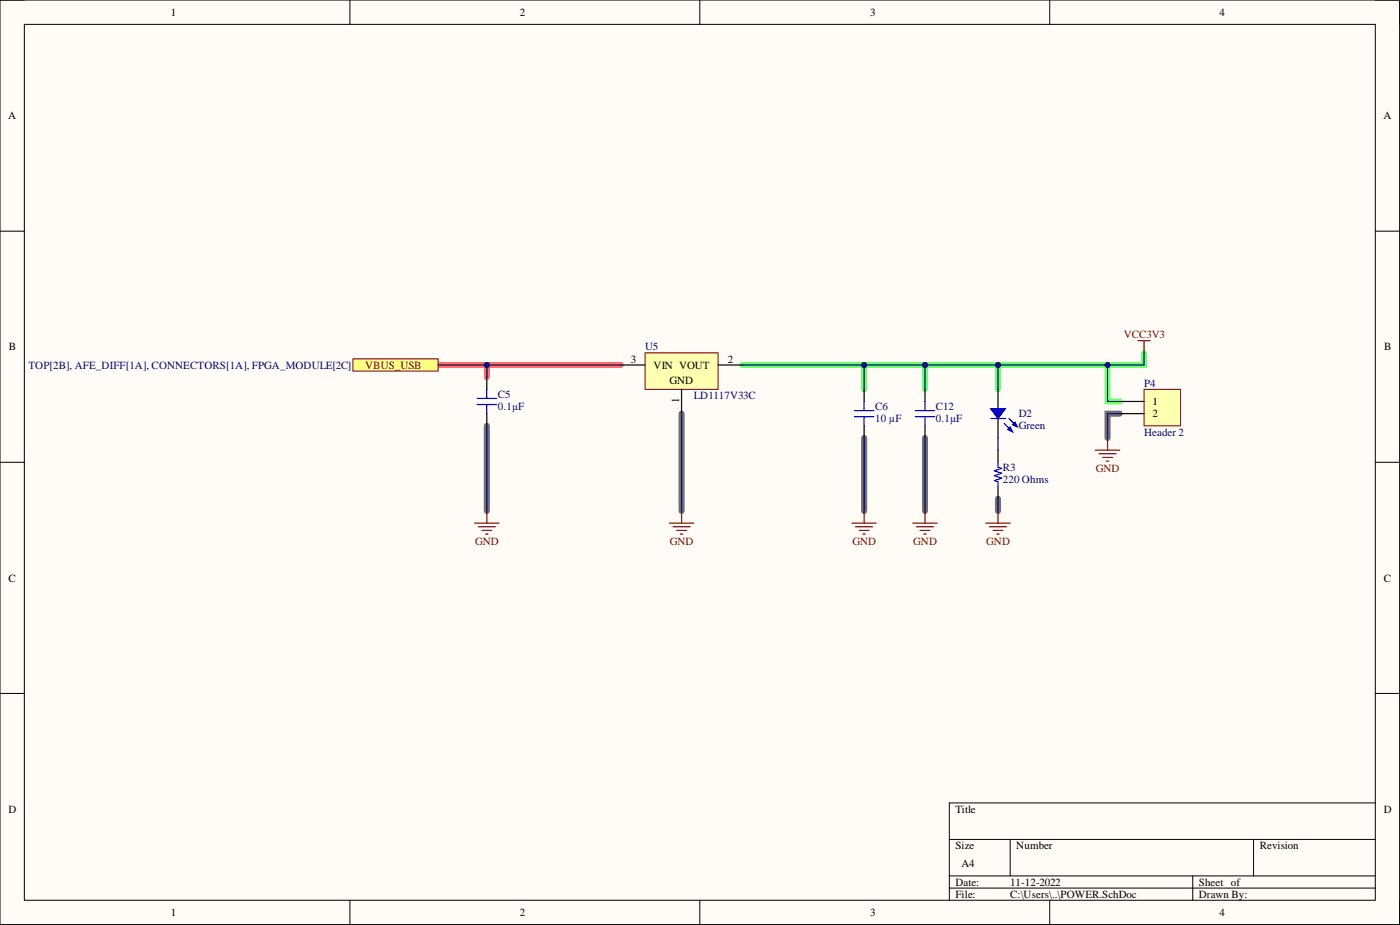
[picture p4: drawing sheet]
<svg xmlns="http://www.w3.org/2000/svg" width="292mm" height="193mm" viewBox="0 0 292 193" stroke-linecap="round" stroke-linejoin="round" font-family="sans-serif">
<path d="M0 0h292v192.9h-292z" fill-rule="evenodd" fill="#fffcf8"/>
<path d="M0 0h292v192.9h-292z" fill="none" stroke="#000" stroke-width=".21"/>
<path d="M5.1 5.1h281.8v182.7h-281.8z" fill-rule="evenodd" fill="#fffcf8"/>
<g fill="none" stroke="#000" stroke-width=".21">
<path d="M0 0h5.1M5.1 5.1h281.8v182.7h-281.8zM73 0v5.1M146 0v5.1M219 0v5.1M286.9 0h5.1v5.1M0 48.2h5.1M286.9 48.2h5.1M0 96.4h5.1M286.9 96.4h5.1M0 144.7h5.1M286.9 144.7h5.1"/>
<path d="M198.1 175.1h88.8M210.8 175.1v7.6M261.6 175.1v7.6M286.9 167.5h-88.8v20.3M73 187.8v5.1M146 187.8v5.1M198.1 182.7h88.8M198.1 185.3h88.8M219 187.8v5.1M248.9 182.7v5.1M292 187.8v5.1"/>
</g>
<path d="M91.4 76.1h38.1M101.6 76.1v2.6" fill="none" stroke="#ff6e6e" stroke-width="1.3"/>
<path d="M101.6 88.8v17.8M142.2 86.3v20.3M180.3 91.4v15.2M193 91.4v15.2M233.6 86.3h-2.5v5.1M208.2 104.1v2.5" fill="none" stroke="#707070" stroke-width="1.3"/>
<path d="M154.9 76.1h25.4M193 76.1v5.1M208.2 76.1v5.1M231.1 76.1v7.7h2.5M238.7 73.6v2.5h-58.4v5.1" fill="none" stroke="#6eff6e" stroke-width="1.3"/>
<path d="M208.2 81.2v4.1M208.2 87.3v4.1" fill="none" stroke="#000" stroke-width=".25"/>
<path d="M206.7 87.3h3" fill="none" stroke="#00f" stroke-width=".25"/>
<path d="M206.7 85.3h3l-1.5 2z" fill="#00f"/>
<path d="M206.7 85.3h3l-1.5 2zM210.5 87.3l1.3 1.3" fill="none" stroke="#00f" stroke-width=".25"/>
<path d="M211.3 88.6l.5-.5 .5 1z" fill="#00f"/>
<path d="M209.5 88.3l1.5 1.5M211.3 88.6l.5-.5 .5 1z" fill="none" stroke="#00f" stroke-width=".25"/>
<path d="M210.3 89.6l.5-.5 .5 1z" fill="#00f"/>
<path d="M210.3 89.6l.5-.5 .5 1z" fill="none" stroke="#00f" stroke-width=".25"/>
<path d="M73.6 74.9h17.8v2.5h-17.8z" fill-rule="evenodd" fill="#ffff80"/>
<path d="M73.6 74.9h17.8v2.5h-17.8z" fill="none" stroke="#800000" stroke-width=".21"/>
<g fill="none" stroke="#800000" stroke-width=".25">
<path d="M99 109.1h5.1M99.8 109.9h3.6M100.6 110.7h2M101.3 111.4h.5M101.6 106.6v2.5M177.8 109.1h5M178.5 109.9h3.6M179.3 110.7h2M180 111.4h.5M180.3 106.6v2.5M205.7 109.1h5.1M206.4 109.9h3.6"/>
<path d="M207.2 110.7h2M208 111.4h.5M208.2 106.6v2.5"/>
</g>
<path d="M101.6 78.7v2.5M101.6 86.3v2.5M180.3 81.2v2.6M180.3 88.8v2.6M208.2 93.9v2.5M208.2 101.5v2.6" fill="none" stroke="#000" stroke-width=".25"/>
<path d="M99.5 83.1h4.1M99.5 84.4h4.1M101.6 81.2v1.9M101.6 84.4v1.9M178.3 85.7h4M178.3 86.9h4M180.3 83.8v1.9M180.3 86.9v1.9M208.2 96.4v1.1l.8 .2-1.5 .5 1.5 .5-1.5 .5 1.5 .5-1.5 .6 .7 .2v1" fill="none" stroke="#00f" stroke-width=".25"/>
<path d="M238.7 81.2h7.6v7.6h-7.6z" fill-rule="evenodd" fill="#ffffb0"/>
<path d="M238.7 81.2h7.6v7.6h-7.6z" fill="none" stroke="#800000" stroke-width=".21"/>
<path d="M193 81.2v2.6M193 88.8v2.6M233.6 83.8h5.1M233.6 86.3h5.1" fill="none" stroke="#000" stroke-width=".25"/>
<path d="M237.4 71.1h2.6M238.7 71.1v2.5M228.5 93.9h5.1M229.3 94.7h3.6M230.1 95.4h2M230.8 96.2h.5M231.1 91.4v2.5M190.5 109.1h5M191.2 109.9h3.6M192 110.7h2M192.7 111.4h.5M193 106.6v2.5" fill="none" stroke="#800000" stroke-width=".25"/>
<path d="M191 85.7h4M191 86.9h4M193 83.8v1.9M193 86.9v1.9" fill="none" stroke="#00f" stroke-width=".25"/>
<path d="M134.6 73.6h15.2v7.6h-15.2z" fill-rule="evenodd" fill="#ffffb0"/>
<path d="M134.6 73.6h15.2v7.6h-15.2z" fill="none" stroke="#800000" stroke-width=".21"/>
<path d="M129.5 76.1h5.1M149.8 76.1h5.1M142.2 81.2v5.1" fill="none" stroke="#000" stroke-width=".25"/>
<path d="M139.7 109.1h5M140.4 109.9h3.6M141.2 110.7h2M141.9 111.4h.6M142.2 106.6v2.5" fill="none" stroke="#800000" stroke-width=".25"/>
<path d="M101.6 76.1v2.6" fill="none" stroke="#000080" stroke-width=".25"/>
<circle cx="101.6" cy="76.1" r=".51" fill="#000080"/>
<circle cx="101.6" cy="76.1" r=".51" fill="none" stroke="#000080" stroke-width=".21"/>
<path d="M208.2 76.1v5.1M180.3 91.4v15.2M208.2 91.4v2.5M208.2 104.1v2.5" fill="none" stroke="#000080" stroke-width=".25"/>
<circle cx="208.2" cy="76.1" r=".51" fill="#000080"/>
<circle cx="208.2" cy="76.1" r=".51" fill="none" stroke="#000080" stroke-width=".21"/>
<path d="M231.1 76.1v7.7h2.5M233.6 86.3h-2.5v5.1" fill="none" stroke="#000080" stroke-width=".25"/>
<circle cx="231.1" cy="76.1" r=".51" fill="#000080"/>
<circle cx="231.1" cy="76.1" r=".51" fill="none" stroke="#000080" stroke-width=".21"/>
<path d="M193 76.1v5.1M193 91.4v15.2" fill="none" stroke="#000080" stroke-width=".25"/>
<circle cx="193" cy="76.1" r=".51" fill="#000080"/>
<circle cx="193" cy="76.1" r=".51" fill="none" stroke="#000080" stroke-width=".21"/>
<path d="M238.7 73.6v2.5h-58.4v5.1M101.6 88.8v17.8" fill="none" stroke="#000080" stroke-width=".25"/>
<circle cx="180.3" cy="76.1" r=".51" fill="#000080"/>
<circle cx="180.3" cy="76.1" r=".51" fill="none" stroke="#000080" stroke-width=".21"/>
<circle cx="193" cy="76.1" r=".51" fill="#000080"/>
<circle cx="193" cy="76.1" r=".51" fill="none" stroke="#000080" stroke-width=".21"/>
<circle cx="208.2" cy="76.1" r=".51" fill="#000080"/>
<circle cx="208.2" cy="76.1" r=".51" fill="none" stroke="#000080" stroke-width=".21"/>
<circle cx="231.1" cy="76.1" r=".51" fill="#000080"/>
<circle cx="231.1" cy="76.1" r=".51" fill="none" stroke="#000080" stroke-width=".21"/>
<path d="M154.9 76.1h25.4M142.2 86.3v20.3" fill="none" stroke="#000080" stroke-width=".25"/>
<circle cx="180.3" cy="76.1" r=".51" fill="#000080"/>
<circle cx="180.3" cy="76.1" r=".51" fill="none" stroke="#000080" stroke-width=".21"/>
<path d="M91.4 76.1h38.1" fill="none" stroke="#000080" stroke-width=".25"/>
<circle cx="101.6" cy="76.1" r=".51" fill="#000080"/>
<circle cx="101.6" cy="76.1" r=".51" fill="none" stroke="#000080" stroke-width=".21"/>
<g font-size="2.3">
<text x="35.6" y="3.3">1</text>
<text x="108.4" y="3.3">2</text>
<text x="181.6" y="3.3">3</text>
<text x="254.4" y="3.3">4</text>
<text x="1.7" y="24.9">A</text>
<text x="288.6" y="24.9">A</text>
<text x="1.9" y="73.1">B</text>
<text x="131.6" y="75.6">3</text>
<text x="136.4" y="76.9">VIN VOUT</text>
<text x="151.9" y="75.6">2</text>
<text x="288.8" y="73.1">B</text>
<text x="139.7" y="80.2">GND</text>
<text x="141.7" y="84.1" transform="rotate(-90 141.7 84.1)">1</text>
<text x="240.5" y="84.5">1</text>
<text x="240.5" y="87.1">2</text>
<text x="1.8" y="121.3">C</text>
<text x="288.7" y="121.3">C</text>
<text x="1.8" y="169.5">D</text>
<text x="199.3" y="169.5">Title</text>
<text x="288.7" y="169.5">D</text>
<text x="199.3" y="177.1">Size</text>
<text x="212" y="177.1">Number</text>
<text x="262.8" y="177.1">Revision</text>
<text x="199.3" y="184.8">Date:</text>
<text x="200.6" y="181">A4</text>
<text x="210.8" y="184.8">11-12-2022</text>
<text x="250.1" y="184.8">Sheet of</text>
<text x="35.6" y="191.1">1</text>
<text x="108.4" y="191.1">2</text>
<text x="181.6" y="191.1">3</text>
<text x="199.3" y="187.3">File:</text>
<text x="210.8" y="187.3">C:\Users\..\POWER.SchDoc</text>
<text x="250.1" y="187.3">Drawn By:</text>
<text x="254.4" y="191.1">4</text>
</g>
<g font-size="2.3" fill="#800000">
<text x="234.5" y="70.6">VCC3V3</text>
<text x="76.2" y="76.9">VBUS_USB</text>
<text x="228.6" y="98.5">GND</text>
<text x="99.1" y="113.7">GND</text>
<text x="139.7" y="113.7">GND</text>
<text x="177.8" y="113.7">GND</text>
<text x="190.5" y="113.7">GND</text>
<text x="205.8" y="113.7">GND</text>
</g>
<g font-size="2.3" fill="#000080">
<text x="5.9" y="76.9">TOP[2B], AFE_DIFF[1A], CONNECTORS[1A], FPGA_MODULE[2C]</text>
<text x="134.6" y="73.1">U5</text>
<text x="103.9" y="83">C5</text>
<text x="144.7" y="83.2">LD1117V33C</text>
<text x="238.7" y="80.7">P4</text>
<text x="103.9" y="85.5">0.1µF</text>
<text x="182.6" y="88.1">10 µF</text>
<text x="182.6" y="85.5">C6</text>
<text x="195.3" y="88.1">0.1µF</text>
<text x="195.3" y="85.5">C12</text>
<text x="212.5" y="87.1">D2</text>
<text x="212.5" y="89.6">Green</text>
<text x="238.7" y="90.9">Header 2</text>
<text x="209.2" y="100.8">220 Ohms</text>
<text x="209.2" y="98.2">R3</text>
</g>
</svg>
